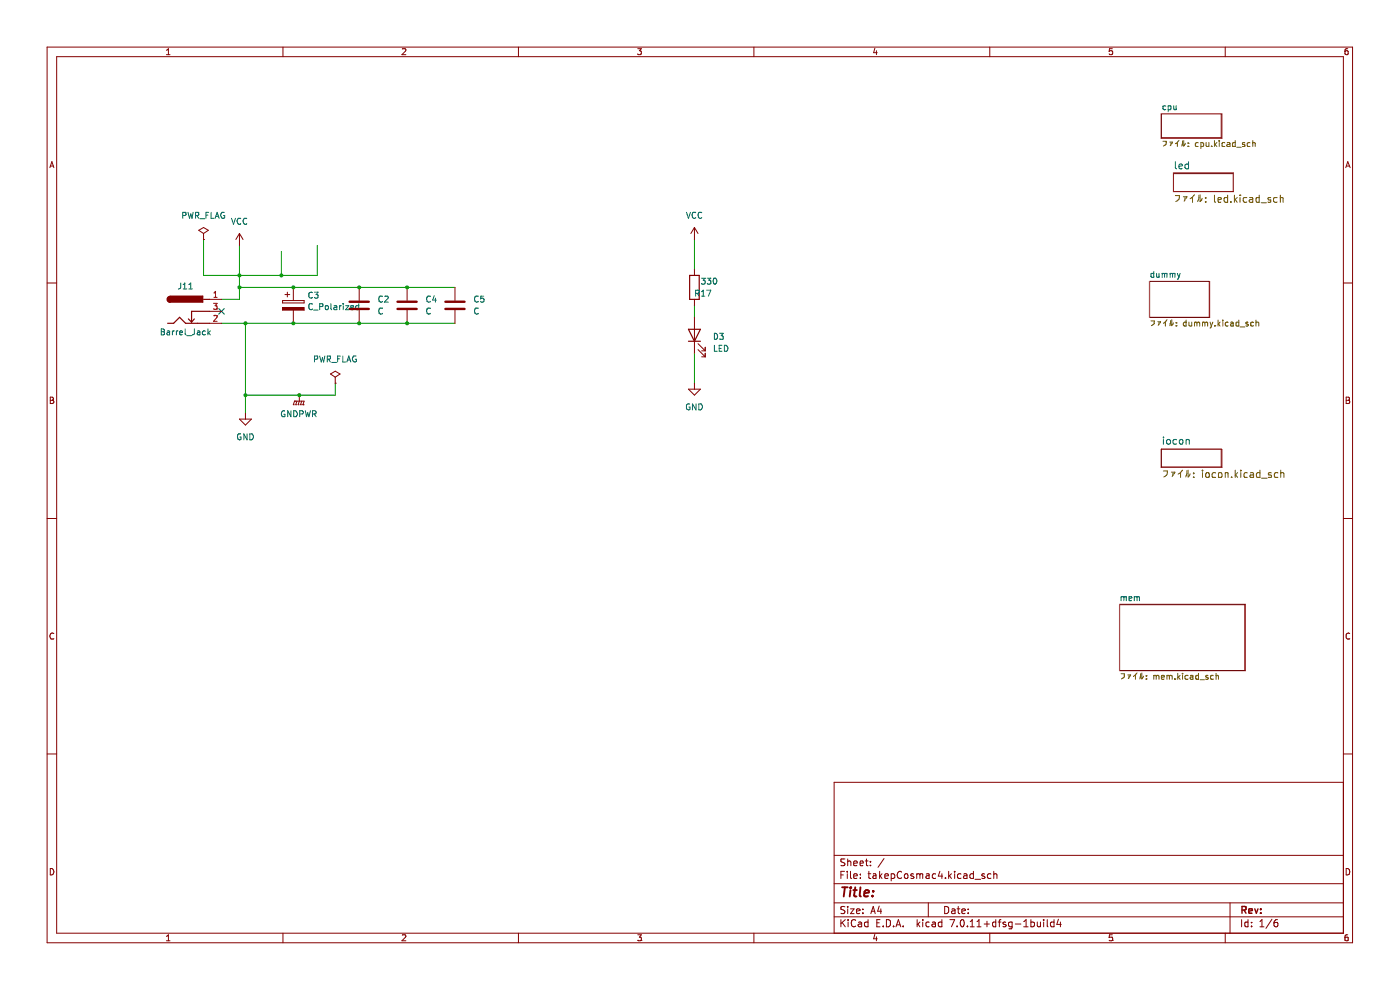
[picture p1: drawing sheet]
(kicad_sch (version 20230121) (generator eeschema)

 (paper "A4")

 (lib_symbols
  (symbol "Device:C" (pin_numbers hide) (pin_names (offset 0.254)) (in_bom yes) (on_board yes)
   (property "Reference" "C" (at 0.635 2.54 0) (effects (font (size 1.27 1.27)) (justify left)))
   (property "Value" "C" (at 0.635 -2.54 0) (effects (font (size 1.27 1.27)) (justify left)))
   (property "Footprint" "" (at 0.9652 -3.81 0) (effects (font (size 1.27 1.27)) hide))
   (property "Datasheet" "~" (at 0 0 0) (effects (font (size 1.27 1.27)) hide))
   (symbol "C_0_1"
    (polyline (pts (xy -2.032 -0.762) (xy 2.032 -0.762)) (stroke (width 0.508) (type default)) (fill (type none)))
    (polyline (pts (xy -2.032 0.762) (xy 2.032 0.762)) (stroke (width 0.508) (type default)) (fill (type none))))
   (symbol "C_1_1"
    (pin passive line (at 0 3.81 270) (length 2.794) (name "~" (effects (font (size 1.27 1.27)))) (number "1" (effects (font (size 1.27 1.27)))))
    (pin passive line (at 0 -3.81 90) (length 2.794) (name "~" (effects (font (size 1.27 1.27)))) (number "2" (effects (font (size 1.27 1.27)))))))
  (symbol "Device:C_Polarized" (pin_numbers hide) (pin_names (offset 0.254)) (in_bom yes) (on_board yes)
   (property "Reference" "C" (at 0.635 2.54 0) (effects (font (size 1.27 1.27)) (justify left)))
   (property "Value" "C_Polarized" (at 0.635 -2.54 0) (effects (font (size 1.27 1.27)) (justify left)))
   (property "Footprint" "" (at 0.9652 -3.81 0) (effects (font (size 1.27 1.27)) hide))
   (property "Datasheet" "~" (at 0 0 0) (effects (font (size 1.27 1.27)) hide))
   (symbol "C_Polarized_0_1"
    (rectangle (start -2.286 0.508) (end 2.286 1.016) (stroke (width 0) (type default)) (fill (type none)))
    (polyline (pts (xy -1.778 2.286) (xy -0.762 2.286)) (stroke (width 0) (type default)) (fill (type none)))
    (polyline (pts (xy -1.27 2.794) (xy -1.27 1.778)) (stroke (width 0) (type default)) (fill (type none)))
    (rectangle (start 2.286 -0.508) (end -2.286 -1.016) (stroke (width 0) (type default)) (fill (type outline))))
   (symbol "C_Polarized_1_1"
    (pin passive line (at 0 3.81 270) (length 2.794) (name "~" (effects (font (size 1.27 1.27)))) (number "1" (effects (font (size 1.27 1.27)))))
    (pin passive line (at 0 -3.81 90) (length 2.794) (name "~" (effects (font (size 1.27 1.27)))) (number "2" (effects (font (size 1.27 1.27)))))))
  (symbol "Device:LED" (pin_numbers hide) (pin_names (offset 1.016) hide) (in_bom yes) (on_board yes)
   (property "Reference" "D" (at 0 2.54 0) (effects (font (size 1.27 1.27))))
   (property "Value" "LED" (at 0 -2.54 0) (effects (font (size 1.27 1.27))))
   (property "Footprint" "" (at 0 0 0) (effects (font (size 1.27 1.27)) hide))
   (property "Datasheet" "~" (at 0 0 0) (effects (font (size 1.27 1.27)) hide))
   (symbol "LED_0_1"
    (polyline (pts (xy -1.27 -1.27) (xy -1.27 1.27)) (stroke (width 0.254) (type default)) (fill (type none)))
    (polyline (pts (xy -1.27 0) (xy 1.27 0)) (stroke (width 0) (type default)) (fill (type none)))
    (polyline (pts (xy 1.27 -1.27) (xy 1.27 1.27) (xy -1.27 0) (xy 1.27 -1.27)) (stroke (width 0.254) (type default)) (fill (type none)))
    (polyline (pts (xy -3.048 -0.762) (xy -4.572 -2.286) (xy -3.81 -2.286) (xy -4.572 -2.286) (xy -4.572 -1.524)) (stroke (width 0) (type default)) (fill (type none)))
    (polyline (pts (xy -1.778 -0.762) (xy -3.302 -2.286) (xy -2.54 -2.286) (xy -3.302 -2.286) (xy -3.302 -1.524)) (stroke (width 0) (type default)) (fill (type none))))
   (symbol "LED_1_1"
    (pin passive line (at -3.81 0 0) (length 2.54) (name "K" (effects (font (size 1.27 1.27)))) (number "1" (effects (font (size 1.27 1.27)))))
    (pin passive line (at 3.81 0 180) (length 2.54) (name "A" (effects (font (size 1.27 1.27)))) (number "2" (effects (font (size 1.27 1.27)))))))
  (symbol "Device:R" (pin_numbers hide) (pin_names (offset 0)) (in_bom yes) (on_board yes)
   (property "Reference" "R" (at 2.032 0 90) (effects (font (size 1.27 1.27))))
   (property "Value" "R" (at 0 0 90) (effects (font (size 1.27 1.27))))
   (property "Footprint" "" (at -1.778 0 90) (effects (font (size 1.27 1.27)) hide))
   (property "Datasheet" "~" (at 0 0 0) (effects (font (size 1.27 1.27)) hide))
   (symbol "R_0_1"
    (rectangle (start -1.016 -2.54) (end 1.016 2.54) (stroke (width 0.254) (type default)) (fill (type none))))
   (symbol "R_1_1"
    (pin passive line (at 0 3.81 270) (length 1.27) (name "~" (effects (font (size 1.27 1.27)))) (number "1" (effects (font (size 1.27 1.27)))))
    (pin passive line (at 0 -3.81 90) (length 1.27) (name "~" (effects (font (size 1.27 1.27)))) (number "2" (effects (font (size 1.27 1.27)))))))
  (symbol "PWR_FLAG_1" (power) (pin_numbers hide) (pin_names (offset 0) hide) (in_bom yes) (on_board yes)
   (property "Reference" "#FLG" (at 0 1.905 0) (effects (font (size 1.27 1.27)) hide))
   (property "Value" "PWR_FLAG_1" (at 0 3.81 0) (effects (font (size 1.27 1.27))))
   (property "Footprint" "" (at 0 0 0) (effects (font (size 1.27 1.27)) hide))
   (property "Datasheet" "~" (at 0 0 0) (effects (font (size 1.27 1.27)) hide))
   (symbol "PWR_FLAG_1_0_0"
    (pin power_out line (at 0 0 90) (length 0) (name "pwr" (effects (font (size 1.27 1.27)))) (number "1" (effects (font (size 1.27 1.27))))))
   (symbol "PWR_FLAG_1_0_1"
    (polyline (pts (xy 0 0) (xy 0 1.27) (xy -1.016 1.905) (xy 0 2.54) (xy 1.016 1.905) (xy 0 1.27)) (stroke (width 0) (type default)) (fill (type none)))))
  (symbol "power:GND" (power) (pin_names (offset 0)) (in_bom yes) (on_board yes)
   (property "Reference" "#PWR" (at 0 -6.35 0) (effects (font (size 1.27 1.27)) hide))
   (property "Value" "GND" (at 0 -3.81 0) (effects (font (size 1.27 1.27))))
   (property "Footprint" "" (at 0 0 0) (effects (font (size 1.27 1.27)) hide))
   (property "Datasheet" "" (at 0 0 0) (effects (font (size 1.27 1.27)) hide))
   (symbol "GND_0_1"
    (polyline (pts (xy 0 0) (xy 0 -1.27) (xy 1.27 -1.27) (xy 0 -2.54) (xy -1.27 -1.27) (xy 0 -1.27)) (stroke (width 0) (type default)) (fill (type none))))
   (symbol "GND_1_1"
    (pin power_in line (at 0 0 270) (length 0) hide (name "GND" (effects (font (size 1.27 1.27)))) (number "1" (effects (font (size 1.27 1.27)))))))
  (symbol "power:GNDPWR" (power) (pin_names (offset 0)) (in_bom yes) (on_board yes)
   (property "Reference" "#PWR" (at 0 -5.08 0) (effects (font (size 1.27 1.27)) hide))
   (property "Value" "GNDPWR" (at 0 -3.302 0) (effects (font (size 1.27 1.27))))
   (property "Footprint" "" (at 0 -1.27 0) (effects (font (size 1.27 1.27)) hide))
   (property "Datasheet" "" (at 0 -1.27 0) (effects (font (size 1.27 1.27)) hide))
   (symbol "GNDPWR_0_1"
    (polyline (pts (xy 0 -1.27) (xy 0 0)) (stroke (width 0) (type default)) (fill (type none)))
    (polyline (pts (xy -1.016 -1.27) (xy -1.27 -2.032) (xy -1.27 -2.032)) (stroke (width 0.2032) (type default)) (fill (type none)))
    (polyline (pts (xy -0.508 -1.27) (xy -0.762 -2.032) (xy -0.762 -2.032)) (stroke (width 0.2032) (type default)) (fill (type none)))
    (polyline (pts (xy 0 -1.27) (xy -0.254 -2.032) (xy -0.254 -2.032)) (stroke (width 0.2032) (type default)) (fill (type none)))
    (polyline (pts (xy 0.508 -1.27) (xy 0.254 -2.032) (xy 0.254 -2.032)) (stroke (width 0.2032) (type default)) (fill (type none)))
    (polyline (pts (xy 1.016 -1.27) (xy -1.016 -1.27) (xy -1.016 -1.27)) (stroke (width 0.2032) (type default)) (fill (type none)))
    (polyline (pts (xy 1.016 -1.27) (xy 0.762 -2.032) (xy 0.762 -2.032) (xy 0.762 -2.032)) (stroke (width 0.2032) (type default)) (fill (type none))))
   (symbol "GNDPWR_1_1"
    (pin power_in line (at 0 0 270) (length 0) hide (name "GNDPWR" (effects (font (size 1.27 1.27)))) (number "1" (effects (font (size 1.27 1.27)))))))
  (symbol "power:PWR_FLAG" (power) (pin_numbers hide) (pin_names (offset 0) hide) (in_bom yes) (on_board yes)
   (property "Reference" "#FLG" (at 0 1.905 0) (effects (font (size 1.27 1.27)) hide))
   (property "Value" "PWR_FLAG" (at 0 3.81 0) (effects (font (size 1.27 1.27))))
   (property "Footprint" "" (at 0 0 0) (effects (font (size 1.27 1.27)) hide))
   (property "Datasheet" "~" (at 0 0 0) (effects (font (size 1.27 1.27)) hide))
   (symbol "PWR_FLAG_0_0"
    (pin power_out line (at 0 0 90) (length 0) (name "pwr" (effects (font (size 1.27 1.27)))) (number "1" (effects (font (size 1.27 1.27))))))
   (symbol "PWR_FLAG_0_1"
    (polyline (pts (xy 0 0) (xy 0 1.27) (xy -1.016 1.905) (xy 0 2.54) (xy 1.016 1.905) (xy 0 1.27)) (stroke (width 0) (type default)) (fill (type none)))))
  (symbol "power:VCC" (power) (pin_names (offset 0)) (in_bom yes) (on_board yes)
   (property "Reference" "#PWR" (at 0 -3.81 0) (effects (font (size 1.27 1.27)) hide))
   (property "Value" "VCC" (at 0 3.81 0) (effects (font (size 1.27 1.27))))
   (property "Footprint" "" (at 0 0 0) (effects (font (size 1.27 1.27)) hide))
   (property "Datasheet" "" (at 0 0 0) (effects (font (size 1.27 1.27)) hide))
   (symbol "VCC_0_1"
    (polyline (pts (xy -0.762 1.27) (xy 0 2.54)) (stroke (width 0) (type default)) (fill (type none)))
    (polyline (pts (xy 0 0) (xy 0 2.54)) (stroke (width 0) (type default)) (fill (type none)))
    (polyline (pts (xy 0 2.54) (xy 0.762 1.27)) (stroke (width 0) (type default)) (fill (type none))))
   (symbol "VCC_1_1"
    (pin power_in line (at 0 0 90) (length 0) hide (name "VCC" (effects (font (size 1.27 1.27)))) (number "1" (effects (font (size 1.27 1.27)))))))
  (symbol "takep6809-rescue:Barrel_Jack" (pin_names (offset 1.016)) (in_bom yes) (on_board yes)
   (property "Reference" "J" (at 0 5.334 0) (effects (font (size 1.27 1.27))))
   (property "Value" "Barrel_Jack" (at 0 -4.445 0) (effects (font (size 1.27 1.27))))
   (property "Footprint" "" (at 1.27 -1.016 0) (effects (font (size 1.27 1.27)) hide))
   (property "Datasheet" "" (at 1.27 -1.016 0) (effects (font (size 1.27 1.27)) hide))
   (symbol "Barrel_Jack_0_1"
    (arc (start -3.302 3.175) (mid -3.9342 2.54) (end -3.302 1.905) (stroke (width 0.254) (type default)) (fill (type none)))
    (arc (start -3.302 3.175) (mid -3.9342 2.54) (end -3.302 1.905) (stroke (width 0.254) (type default)) (fill (type outline)))
    (polyline (pts (xy 1.27 -2.286) (xy 1.905 -1.651)) (stroke (width 0.254) (type default)) (fill (type none)))
    (polyline (pts (xy 5.08 2.54) (xy 3.81 2.54)) (stroke (width 0.254) (type default)) (fill (type none)))
    (polyline (pts (xy 5.08 0) (xy 1.27 0) (xy 1.27 -2.286) (xy 0.635 -1.651)) (stroke (width 0.254) (type default)) (fill (type none)))
    (polyline (pts (xy -3.81 -2.54) (xy -2.54 -2.54) (xy -1.27 -1.27) (xy 0 -2.54) (xy 2.54 -2.54) (xy 5.08 -2.54)) (stroke (width 0.254) (type default)) (fill (type none)))
    (rectangle (start 3.683 3.175) (end -3.302 1.905) (stroke (width 0.254) (type default)) (fill (type outline))))
   (symbol "Barrel_Jack_1_1"
    (pin passive line (at 7.62 2.54 180) (length 2.54) (name "~" (effects (font (size 1.27 1.27)))) (number "1" (effects (font (size 1.27 1.27)))))
    (pin passive line (at 7.62 -2.54 180) (length 2.54) (name "~" (effects (font (size 1.27 1.27)))) (number "2" (effects (font (size 1.27 1.27)))))
    (pin passive line (at 7.62 0 180) (length 2.54) (name "~" (effects (font (size 1.27 1.27)))) (number "3" (effects (font (size 1.27 1.27))))))))

 (junction (at 50.8 60.96) (diameter 0) (color 0 0 0 0))
 (junction (at 76.2 68.58) (diameter 0) (color 0 0 0 0))
 (junction (at 50.8 58.42) (diameter 0) (color 0 0 0 0))
 (junction (at 62.23 60.96) (diameter 0) (color 0 0 0 0))
 (junction (at 52.07 68.58) (diameter 0) (color 0 0 0 0))
 (junction (at 52.07 83.82) (diameter 0) (color 0 0 0 0))
 (junction (at 62.23 68.58) (diameter 0) (color 0 0 0 0))
 (junction (at 76.2 60.96) (diameter 0) (color 0 0 0 0))
 (junction (at 59.69 58.42) (diameter 0) (color 0 0 0 0))
 (junction (at 63.5 83.82) (diameter 0) (color 0 0 0 0))
 (junction (at 86.36 60.96) (diameter 0) (color 0 0 0 0))
 (junction (at 86.36 68.58) (diameter 0) (color 0 0 0 0))

 (no_connect (at 46.99 66.04))

 (wire (pts (xy 50.8 60.96) (xy 50.8 58.42)) (stroke (width 0) (type default)))
 (wire (pts (xy 59.69 53.34) (xy 59.69 58.42)) (stroke (width 0) (type default)))
 (wire (pts (xy 46.99 63.5) (xy 50.8 63.5)) (stroke (width 0) (type default)))
 (wire (pts (xy 52.07 83.82) (xy 52.07 87.63)) (stroke (width 0) (type default)))
 (wire (pts (xy 71.12 81.28) (xy 71.12 83.82)) (stroke (width 0) (type default)))
 (wire (pts (xy 43.18 50.8) (xy 43.18 58.42)) (stroke (width 0) (type default)))
 (wire (pts (xy 63.5 83.82) (xy 52.07 83.82)) (stroke (width 0) (type default)))
 (wire (pts (xy 67.31 58.42) (xy 59.69 58.42)) (stroke (width 0) (type default)))
 (wire (pts (xy 147.32 74.93) (xy 147.32 81.28)) (stroke (width 0) (type default)))
 (wire (pts (xy 76.2 60.96) (xy 86.36 60.96)) (stroke (width 0) (type default)))
 (wire (pts (xy 46.99 68.58) (xy 52.07 68.58)) (stroke (width 0) (type default)))
 (wire (pts (xy 76.2 68.58) (xy 86.36 68.58)) (stroke (width 0) (type default)))
 (wire (pts (xy 52.07 68.58) (xy 62.23 68.58)) (stroke (width 0) (type default)))
 (wire (pts (xy 62.23 68.58) (xy 76.2 68.58)) (stroke (width 0) (type default)))
 (wire (pts (xy 71.12 83.82) (xy 63.5 83.82)) (stroke (width 0) (type default)))
 (wire (pts (xy 86.36 60.96) (xy 96.52 60.96)) (stroke (width 0) (type default)))
 (wire (pts (xy 50.8 52.07) (xy 50.8 58.42)) (stroke (width 0) (type default)))
 (wire (pts (xy 59.69 58.42) (xy 50.8 58.42)) (stroke (width 0) (type default)))
 (wire (pts (xy 43.18 58.42) (xy 50.8 58.42)) (stroke (width 0) (type default)))
 (wire (pts (xy 67.31 52.07) (xy 67.31 58.42)) (stroke (width 0) (type default)))
 (wire (pts (xy 52.07 68.58) (xy 52.07 83.82)) (stroke (width 0) (type default)))
 (wire (pts (xy 147.32 64.77) (xy 147.32 67.31)) (stroke (width 0) (type default)))
 (wire (pts (xy 50.8 63.5) (xy 50.8 60.96)) (stroke (width 0) (type default)))
 (wire (pts (xy 62.23 60.96) (xy 76.2 60.96)) (stroke (width 0) (type default)))
 (wire (pts (xy 50.8 60.96) (xy 62.23 60.96)) (stroke (width 0) (type default)))
 (wire (pts (xy 147.32 50.8) (xy 147.32 57.15)) (stroke (width 0) (type default)))
 (wire (pts (xy 86.36 68.58) (xy 96.52 68.58)) (stroke (width 0) (type default)))

 (symbol (lib_id "takep6809-rescue:Barrel_Jack") (at 39.37 66.04 0) (unit 1) (in_bom yes) (on_board yes) (dnp no)
  (property "Reference" "J11" (at 39.37 60.706 0) (effects (font (size 1.27 1.27))))
  (property "Value" "Barrel_Jack" (at 39.37 70.485 0) (effects (font (size 1.27 1.27))))
  (property "Footprint" "Connector_BarrelJack:BarrelJack_GCT_DCJ200-10-A_Horizontal" (at 40.64 67.056 0) (effects (font (size 1.27 1.27)) hide))
  (property "Datasheet" "" (at 40.64 67.056 0) (effects (font (size 1.27 1.27)) hide)) (pin "1") (pin "2") (pin "3"))

 (symbol (lib_id "power:GND") (at 147.32 81.28 0) (unit 1) (in_bom yes) (on_board yes) (dnp no) (fields_autoplaced)
  (property "Reference" "#PWR035" (at 147.32 87.63 0) (effects (font (size 1.27 1.27)) hide))
  (property "Value" "GND" (at 147.32 86.36 0) (effects (font (size 1.27 1.27))))
  (property "Footprint" "" (at 147.32 81.28 0) (effects (font (size 1.27 1.27)) hide))
  (property "Datasheet" "" (at 147.32 81.28 0) (effects (font (size 1.27 1.27)) hide)) (pin "1"))

 (symbol (lib_id "Device:C_Polarized") (at 62.23 64.77 0) (unit 1) (in_bom yes) (on_board yes) (dnp no) (fields_autoplaced)
  (property "Reference" "C3" (at 65.151 62.6689 0) (effects (font (size 1.27 1.27)) (justify left)))
  (property "Value" "C_Polarized" (at 65.151 65.0931 0) (effects (font (size 1.27 1.27)) (justify left)))
  (property "Footprint" "Capacitor_THT:CP_Radial_D4.0mm_P2.00mm" (at 63.1952 68.58 0) (effects (font (size 1.27 1.27)) hide))
  (property "Datasheet" "~" (at 62.23 64.77 0) (effects (font (size 1.27 1.27)) hide)) (pin "1") (pin "2"))

 (symbol (lib_id "Device:C") (at 86.36 64.77 0) (unit 1) (in_bom yes) (on_board yes) (dnp no) (fields_autoplaced)
  (property "Reference" "C4" (at 90.17 63.5 0) (effects (font (size 1.27 1.27)) (justify left)))
  (property "Value" "C" (at 90.17 66.04 0) (effects (font (size 1.27 1.27)) (justify left)))
  (property "Footprint" "Capacitor_THT:C_Disc_D4.7mm_W2.5mm_P5.00mm" (at 87.3252 68.58 0) (effects (font (size 1.27 1.27)) hide))
  (property "Datasheet" "~" (at 86.36 64.77 0) (effects (font (size 1.27 1.27)) hide)) (pin "2") (pin "1"))

 (symbol (lib_id "Device:LED") (at 147.32 71.12 90) (unit 1) (in_bom yes) (on_board yes) (dnp no) (fields_autoplaced)
  (property "Reference" "D3" (at 151.13 71.4375 90) (effects (font (size 1.27 1.27)) (justify right)))
  (property "Value" "LED" (at 151.13 73.9775 90) (effects (font (size 1.27 1.27)) (justify right)))
  (property "Footprint" "LED_THT:LED_D3.0mm" (at 147.32 71.12 0) (effects (font (size 1.27 1.27)) hide))
  (property "Datasheet" "~" (at 147.32 71.12 0) (effects (font (size 1.27 1.27)) hide)) (pin "2") (pin "1"))

 (symbol (lib_id "power:GND") (at 52.07 87.63 0) (unit 1) (in_bom yes) (on_board yes) (dnp no) (fields_autoplaced)
  (property "Reference" "#PWR07" (at 52.07 93.98 0) (effects (font (size 1.27 1.27)) hide))
  (property "Value" "GND" (at 52.07 92.71 0) (effects (font (size 1.27 1.27))))
  (property "Footprint" "" (at 52.07 87.63 0) (effects (font (size 1.27 1.27)) hide))
  (property "Datasheet" "" (at 52.07 87.63 0) (effects (font (size 1.27 1.27)) hide)) (pin "1"))

 (symbol (lib_id "Device:R") (at 147.32 60.96 0) (mirror y) (unit 1) (in_bom yes) (on_board yes) (dnp no)
  (property "Reference" "R17" (at 151.13 62.23 0) (effects (font (size 1.27 1.27)) (justify left)))
  (property "Value" "330" (at 152.4 59.69 0) (effects (font (size 1.27 1.27)) (justify left)))
  (property "Footprint" "Resistor_THT:R_Axial_DIN0207_L6.3mm_D2.5mm_P2.54mm_Vertical" (at 149.098 60.96 90) (effects (font (size 1.27 1.27)) hide))
  (property "Datasheet" "~" (at 147.32 60.96 0) (effects (font (size 1.27 1.27)) hide)) (pin "1") (pin "2"))

 (symbol (lib_id "Device:C") (at 76.2 64.77 0) (unit 1) (in_bom yes) (on_board yes) (dnp no) (fields_autoplaced)
  (property "Reference" "C2" (at 80.01 63.5 0) (effects (font (size 1.27 1.27)) (justify left)))
  (property "Value" "C" (at 80.01 66.04 0) (effects (font (size 1.27 1.27)) (justify left)))
  (property "Footprint" "Capacitor_THT:C_Disc_D4.7mm_W2.5mm_P5.00mm" (at 77.1652 68.58 0) (effects (font (size 1.27 1.27)) hide))
  (property "Datasheet" "~" (at 76.2 64.77 0) (effects (font (size 1.27 1.27)) hide)) (pin "2") (pin "1"))

 (symbol (lib_id "Device:C") (at 96.52 64.77 0) (unit 1) (in_bom yes) (on_board yes) (dnp no) (fields_autoplaced)
  (property "Reference" "C5" (at 100.33 63.5 0) (effects (font (size 1.27 1.27)) (justify left)))
  (property "Value" "C" (at 100.33 66.04 0) (effects (font (size 1.27 1.27)) (justify left)))
  (property "Footprint" "Capacitor_THT:C_Disc_D4.7mm_W2.5mm_P5.00mm" (at 97.4852 68.58 0) (effects (font (size 1.27 1.27)) hide))
  (property "Datasheet" "~" (at 96.52 64.77 0) (effects (font (size 1.27 1.27)) hide)) (pin "2") (pin "1"))

 (symbol (lib_id "power:VCC") (at 50.8 52.07 0) (unit 1) (in_bom yes) (on_board yes) (dnp no) (fields_autoplaced)
  (property "Reference" "#PWR020" (at 50.8 55.88 0) (effects (font (size 1.27 1.27)) hide))
  (property "Value" "VCC" (at 50.8 46.99 0) (effects (font (size 1.27 1.27))))
  (property "Footprint" "" (at 50.8 52.07 0) (effects (font (size 1.27 1.27)) hide))
  (property "Datasheet" "" (at 50.8 52.07 0) (effects (font (size 1.27 1.27)) hide)) (pin "1"))

 (symbol (lib_name "PWR_FLAG_1") (lib_id "power:PWR_FLAG") (at 43.18 50.8 0) (unit 1) (in_bom yes) (on_board yes) (dnp no) (fields_autoplaced)
  (property "Reference" "#FLG01" (at 43.18 48.895 0) (effects (font (size 1.27 1.27)) hide))
  (property "Value" "PWR_FLAG" (at 43.18 45.72 0) (effects (font (size 1.27 1.27))))
  (property "Footprint" "" (at 43.18 50.8 0) (effects (font (size 1.27 1.27)) hide))
  (property "Datasheet" "~" (at 43.18 50.8 0) (effects (font (size 1.27 1.27)) hide)) (pin "1"))

 (symbol (lib_id "power:PWR_FLAG") (at 71.12 81.28 0) (unit 1) (in_bom yes) (on_board yes) (dnp no) (fields_autoplaced)
  (property "Reference" "#FLG0102" (at 71.12 79.375 0) (effects (font (size 1.27 1.27)) hide))
  (property "Value" "PWR_FLAG" (at 71.12 76.2 0) (effects (font (size 1.27 1.27))))
  (property "Footprint" "" (at 71.12 81.28 0) (effects (font (size 1.27 1.27)) hide))
  (property "Datasheet" "~" (at 71.12 81.28 0) (effects (font (size 1.27 1.27)) hide)) (pin "1"))

 (symbol (lib_id "power:VCC") (at 147.32 50.8 0) (unit 1) (in_bom yes) (on_board yes) (dnp no) (fields_autoplaced)
  (property "Reference" "#PWR014" (at 147.32 54.61 0) (effects (font (size 1.27 1.27)) hide))
  (property "Value" "VCC" (at 147.32 45.72 0) (effects (font (size 1.27 1.27))))
  (property "Footprint" "" (at 147.32 50.8 0) (effects (font (size 1.27 1.27)) hide))
  (property "Datasheet" "" (at 147.32 50.8 0) (effects (font (size 1.27 1.27)) hide)) (pin "1"))

 (symbol (lib_id "power:GNDPWR") (at 63.5 83.82 0) (unit 1) (in_bom yes) (on_board yes) (dnp no) (fields_autoplaced)
  (property "Reference" "#PWR0104" (at 63.5 88.9 0) (effects (font (size 1.27 1.27)) hide))
  (property "Value" "GNDPWR" (at 63.373 87.857 0) (effects (font (size 1.27 1.27))))
  (property "Footprint" "" (at 63.5 85.09 0) (effects (font (size 1.27 1.27)) hide))
  (property "Datasheet" "" (at 63.5 85.09 0) (effects (font (size 1.27 1.27)) hide)) (pin "1"))

 (sheet (at 248.92 36.83) (size 12.7 3.81) (fields_autoplaced) (stroke (width 0) (type solid)) (fill (color 0 0 0 0.0000))
  (property "Sheetname" "led" (at 248.92 35.9914 0) (effects (font (size 1.524 1.524)) (justify left bottom)))
  (property "Sheetfile" "led.kicad_sch" (at 248.92 41.3262 0) (effects (font (size 1.524 1.524)) (justify left top))))

 (sheet (at 246.38 95.25) (size 12.7 3.81) (fields_autoplaced) (stroke (width 0) (type solid)) (fill (color 0 0 0 0.0000))
  (property "Sheetname" "iocon" (at 246.38 94.4114 0) (effects (font (size 1.524 1.524)) (justify left bottom)))
  (property "Sheetfile" "iocon.kicad_sch" (at 246.38 99.7462 0) (effects (font (size 1.524 1.524)) (justify left top))))

 (sheet (at 237.49 128.27) (size 26.67 13.97) (fields_autoplaced) (stroke (width 0.1524) (type solid)) (fill (color 0 0 0 0.0000))
  (property "Sheetname" "mem" (at 237.49 127.5584 0) (effects (font (size 1.27 1.27)) (justify left bottom)))
  (property "Sheetfile" "mem.kicad_sch" (at 237.49 142.8246 0) (effects (font (size 1.27 1.27)) (justify left top))))

 (sheet (at 246.38 24.13) (size 12.7 5.08) (fields_autoplaced) (stroke (width 0.1524) (type solid)) (fill (color 0 0 0 0.0000))
  (property "Sheetname" "cpu" (at 246.38 23.4184 0) (effects (font (size 1.27 1.27)) (justify left bottom)))
  (property "Sheetfile" "cpu.kicad_sch" (at 246.38 29.7946 0) (effects (font (size 1.27 1.27)) (justify left top))))

 (sheet (at 243.84 59.69) (size 12.7 7.62) (fields_autoplaced) (stroke (width 0.1524) (type solid)) (fill (color 0 0 0 0.0000))
  (property "Sheetname" "dummy" (at 243.84 58.9784 0) (effects (font (size 1.27 1.27)) (justify left bottom)))
  (property "Sheetfile" "dummy.kicad_sch" (at 243.84 67.8946 0) (effects (font (size 1.27 1.27)) (justify left top))))

 (sheet_instances (path "" (page "1"))))
